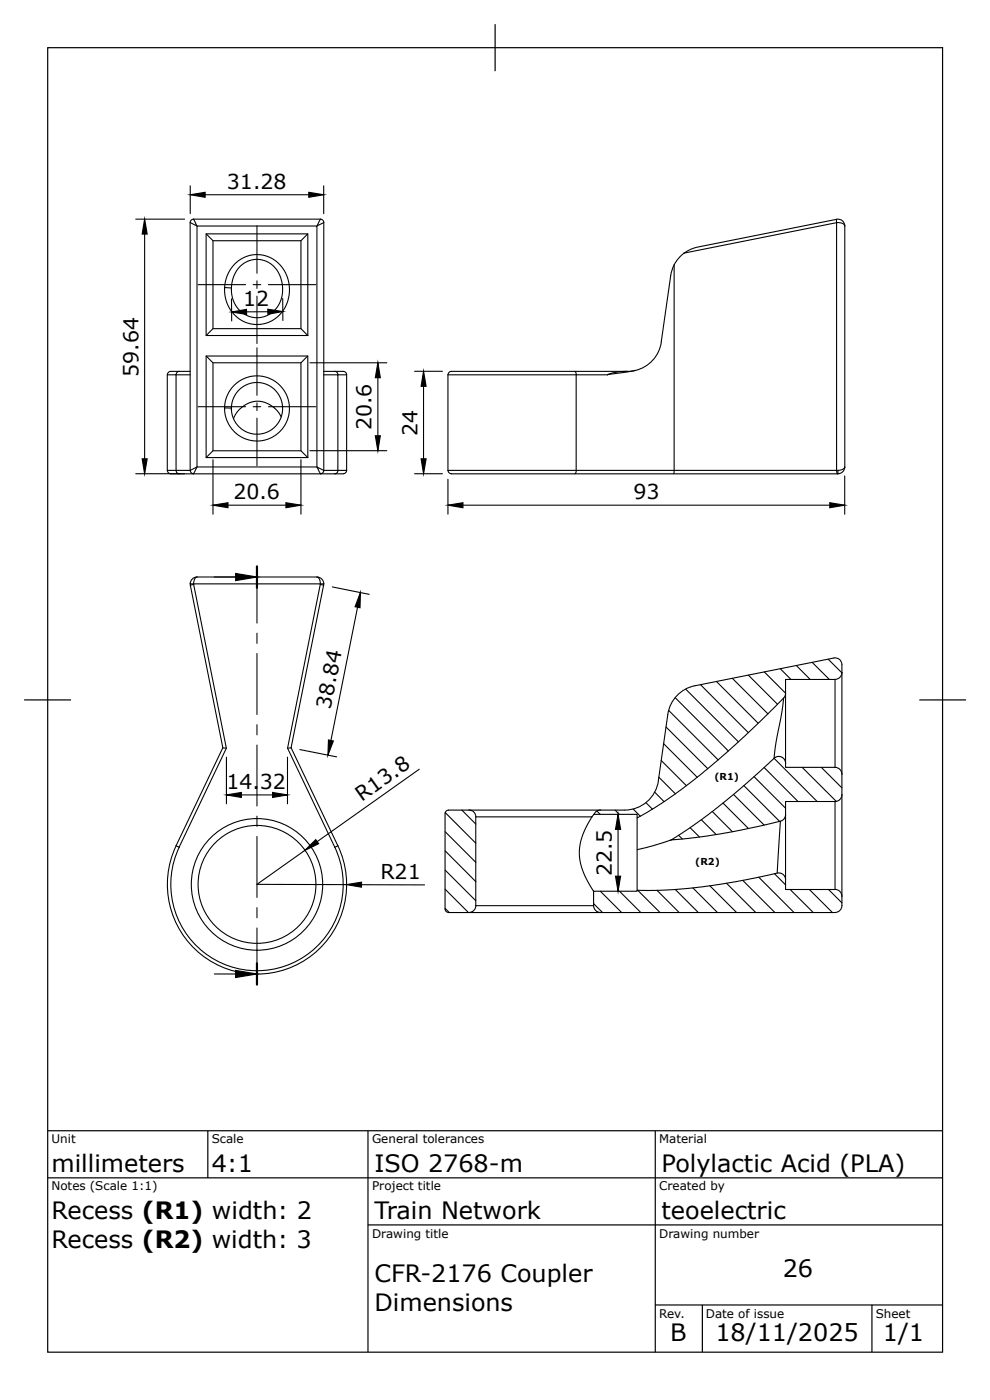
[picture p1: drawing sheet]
<svg xmlns="http://www.w3.org/2000/svg" width="210mm" height="297mm" viewBox="0 0 210 297" stroke-linecap="round" stroke-linejoin="round" font-family="sans-serif">
<g fill="none" stroke="#000" stroke-width=".23">
<path d="M40.4 39.5v5.9M68.7 39.5v5.9M28.8 46.5h10.4M30.7 49.7v47.8M40.4 47.3v52.6M41.1 46.5h26.9l-.7 1.5 1.5-.7M41.1 46.5l.7 1.5-1.4-.7M41.1 46.5a.72 .72 0 0 0-.7 .8M41.8 48h25.5v51.2h-25.5zM43.6 41.4h22M43.8 49.7h21.6v21.6h-21.6zM43.8 49.7l1.4 1.4v18.7l-1.4 1.5"/>
<path d="M49.9 56l1.1-.9 1.1-.6 1.3-.3 1.7-.1 1.5 .3 1.3 .6 1.2 .9 .9 1 .7 1.3 .6 1.5 .2 1.5-.1 1.3-.3 1.3-.6 1.6-.8 1.1-1 1-1.3 .8-1.3 .5-1.2 .1h-1.3l-1-.3-1.4-.6-1.2-.9-.8-.9-.6-.9-.6-1.7-.3-1.5v-1.2l.6-2.5 .6-1.1zM54.6 47.9v10.1M54.6 59.7v1.6M63.9 51.1v18.7M65.4 49.7l-1.5 1.4h-18.7M68 46.5a.72 .72 0 0 1 .8 .8M68.8 47.3v52.6M143.2 56.3v43.6M145.3 53.8l32.3-6.5v52.6M145.3 53.8a7.2 7.2 0 0 0-2.9 4.8l-2 14a7.3 7.3 0 0 1-5.5 6.1M177.6 46.6l-29.7 5.9-1.3 .5-1.3 .8M177.7 46.6a1.44 1.44 0 0 1 1.7 1.4 1.48 1.48 0 0 0-1.7-.7z"/>
<path d="M179.4 48v51.2M37.4 79.6h-1.9v20.3h1.9M37.4 79.6h3M37.4 79.6v20.3M38 78.9a.69 .69 0 0 0-.6 .7M40.4 78.9h-3.2a1.52 1.52 0 0 0-1.6 .4l-.1 .3M42.1 60.5h10M43.8 75.6h21.6v21.6h-21.6zM43.8 75.6l1.4 1.5v18.6l-1.4 1.5M45.2 69.8h18.7l1.5 1.5M45.2 77.1h18.7M47.7 61.1h1.1a.44 .44 0 0 0 .4-.2 .44 .44 0 0 0 0-.4l.6-2.3 .7-1 .7-.8 1.7-1 1.4-.3 1.2 .1 1.2 .4 .9 .5 1 .9 .5 .8 .7 2 .2 2.6-.4 1.4-.3 .8-1.3 1.6-.8 .6-1 .4-1.1 .3h-1l-2-.7-1.6-1.3-1.1-1.9-.3-2.4"/>
<path d="M49.1 61.5v.1M49.2 63.5v4.7M53.8 60.5h1.6M54.6 62.9v10.1M54.6 73.9v10.1M56.9 66.2h-4.6M57 60.5h10.1M60 63.4l.1 4.7M65.4 75.6l-1.5 1.5v18.6l1.5 1.5M65.8 77.1h16.3M68.8 79.6h2.9v20.3M68.8 78.9h2.3"/>
<path d="M71.1 78.9h.9a1.57 1.57 0 0 1 1.5 .4l.1 .3M71.1 78.9a.69 .69 0 0 1 .7 .7M71.7 79.6h1.9v20.3M88 78.9h6M95.8 78.9h37.4M95.9 78.9a.72 .72 0 0 0-.8 .7M122.1 78.9l.2 .3 .1 .4M122.3 79.6l.1 20.3-.2 .6-.1 .1M122.3 79.6h-27.2v20.3M133.2 78.9l-2.2 .1-2 .6M134.9 78.7l-5.9 .9h-6.7M134.9 78.7l-1.7 .2"/>
<path d="M35.5 99.9a.72 .72 0 0 0 .8 .7M37.4 99.9a.69 .69 0 0 0 .6 .7M37.4 99.9h3M40.4 99.9l1.4-.7-.7 1.4M40.4 99.9a.72 .72 0 0 0 .7 .7M42.1 86.4h10M45.2 95.7h18.7M45.2 97.6v11.6M47.7 86.6l1.4 .1 .5-2.2 .7-1.2 .9-.9 1.4-.8 1-.3 1.3-.1 1.9 .5 1.2 .7 .7 .7 1 1.8 .3 1.3v.9l-.1 .8-.5 1.5-1.3 1.6-1.8 1-2.2 .2-1.8-.5-1.7-1.3-1.1-1.7-.4-2M49.1 86.7v.4M53.8 86.4h1.6M54.6 85.6v1.6"/>
<path d="M54.6 88.8v10.1M57 86.4h10.1M59.7 88.5l-1-1.4-1.1-.9-1.3-.7-1.8-.3-1.4 .3-1.4 .7-1.3 1.3-.8 1.4M63.9 97.6v11.6M65.8 95.7h16.3M68.8 99.9a.72 .72 0 0 1-.8 .7M68.8 99.9l-1.5-.7 .7 1.4M68.8 99.9h2.9M71.7 99.9h1.9M71.8 99.9a.69 .69 0 0 1-.7 .7M73.6 99.9a.72 .72 0 0 1-.7 .7M80.2 80.2v12.4"/>
<path d="M89.9 82v15.5M95.1 99.9h48.1M95.1 99.9a.72 .72 0 0 0 .8 .7M143.2 99.9h34.4M143.2 99.9l-.1 .7M177.6 99.9h.3v.7h-82.1M177.7 99.9l.1 .7M179.4 99.2a1.45 1.45 0 0 1-1.5 1.4M179.4 99.2a1.2 1.2 0 0 1-1.5 .7M28.8 100.6h10.4M36.3 100.6h36.6M48.4 107.3h12.3"/>
<path d="M88 100.6h6M95.1 101.8v7.4M98.3 107.3h77.9M179.4 101.1v8.1M40.4 124h27.6M40.4 124v.3M40.4 124.3l6.9 34.5M41.1 124.1l-.7 .2M41.1 124.1l7 34.8-10.1 21-.6-.3M41.8 122.6h25.5M41.8 122.6a1.44 1.44 0 0 0-.7 1.5M41.8 122.6a1.45 1.45 0 0 0-1.4 1.4"/>
<path d="M54.6 124.8v7.5M54.6 134.5v2.2M54.6 138.8v13M67.3 122.6a1.45 1.45 0 0 1 1.5 1.4M67.3 122.6a1.2 1.2 0 0 1 .7 1.4M68 124.1l.7 .2-6.9 34.5M68 124.1l-6.9 34.8M68 124h.8M68 124v.1M68.8 124l-.1 .3M70.6 124.7l7.8 1.5M75.9 129l-5.6 28.3"/>
<path d="M177 139.8l-29.4 5.9M177 139.8a1.45 1.45 0 0 1 1.8 1.4v51.1a1.45 1.45 0 0 1-1.5 1.5h-77.7M48.1 158.9l-.8-.1-9.9 20.8M54.6 153.9v2.2M54.6 158.2v13M61.1 158.9l10 21M61.8 158.8l-.7 .1M61.8 158.8l9.9 20.8-.6 .3M63.7 159.2l7.8 1.6M140.9 158l7.2 7.1M141.4 154.4l8.9 8.9M142 150.9l10.5 10.5"/>
<path d="M143.4 148.2l11.3 11.3M145.6 146.4l11.2 11.2M147.6 145.6a7.3 7.3 0 0 0-5.8 6.1l-2 14.1M148.8 145.4l10.1 10.2M152.1 144.8l8.9 8.8M155.5 144.1l7.6 7.5M158.9 143.4l6.2 6.2M162.3 142.7l4.5 4.5M165.7 142l2.3 2.3M166.4 148.3l-.5 3.6-1.1 5.8-.4 3.4 9.1 9.2M166.8 147.2v14.9M169.1 141.4l2.9 2.9"/>
<path d="M172.5 140.7l3.6 3.6M175.9 140l2.9 2.9M177.3 144.3h-10.5v3.1l-.3 .7-8.2 8.1-6.3 5.6-5.8 4.7-5.5 4-4.9 2.9-.5 .3v-.7h-9.2M177.3 144.3v18.7M178.8 142.8a1.45 1.45 0 0 1-1.5 1.5M38.1 179.9a18.3 18.3 0 0 0 16.5 26.3 18.3 18.3 0 0 0 16.5-26.3M48.1 160.8v9.9M51.2 168.8h6.7M54.6 173.3v2.2M54.6 177.7v12.9M61 160.8v9.9M71.8 179.6a19 19 0 0 1-17.2 27.3 19 19 0 0 1-17.2-27.3"/>
<path d="M89 163.4l-21.6 15.4M94.5 172.8v20.3M94.5 176.6l6.5 6.6M94.5 172.6l6.5 6.5M98.1 172.1l2.9 2.9M99.6 172.1h-4.4a.72 .72 0 0 0-.7 .7M99.6 172a1.45 1.45 0 0 1 1.4 1.5M101 173.5h24.7M101 173.5v18.9M125.7 173.5l-1.4 2.5-.7 1.9-.5 1.8-.1 1.9 .3 1.9 .6 1.9 2.1 3.9M126.1 173l-.4 .5M126.8 172.3l.6 .7"/>
<path d="M127.5 172l-.7 .2-.6 .7M130.6 172.1l.9 .9M131.2 176.1v10M134.4 171.8l1.6 1.6M135.3 173.7v6.8M137.2 170.5l1.4 1.4M139 168.2l2 2.1M139.8 165.8a7.3 7.3 0 0 1-7.2 6.3h-33M139.9 165.1l3.5 3.5M140.4 161.5l5.4 5.4M142.5 178.4l-6.4 1.9a.67 .67 0 0 0-.8 .4v8.4M144.1 177.4l.8 .8"/>
<path d="M146.5 175.8l2 2M148.9 174.1l3.2 3.2M151.3 172.4l4.2 4.3M153.5 170.6l5.4 5.4M155.8 168.7l6.5 6.5M158 166.9l7.5 7.6M160.1 165l6.7 6.7M162.3 163l7.2 7.3M165.7 174.4l-.7 11M166.8 173v13.9M170.4 163l7.2 7.2M174.4 163l4.4 4.3"/>
<path d="M177.3 170.2v18.7h-10.5l-.1-2.6-.6-.7-.7-.2-9.1 1.9-10.2 1.4-6.1 .4h-4.7v.2h-9.3v3.1M177.3 163h-10.5v-1.1l-.3-.7-.9-.5-.8 .1-7.6 6.7-4.9 4-5 3.8-4.8 3.1 5.2-.5 5.8-.9 7.6-1.5 4.8-1.1 .6-.4 .3-.7v-3.1h10.5M177.3 163a1.45 1.45 0 0 1 1.5 1.4M178.8 168.8a1.45 1.45 0 0 1-1.5 1.4M54.6 192.8v2.1M54.6 197.1v7.5M64.8 180.6l-10.2 7.2 19 .1M76.8 187.9h13.4M94.5 180.7l6.5 6.6M94.5 184.8l6.5 6.5M94.5 188.9l5 4.9M94.5 192.9l.9 .9"/>
<path d="M94.5 193.1a.72 .72 0 0 0 .7 .7h4.4M101 192.4h25M101 192.3a1.45 1.45 0 0 1-1.4 1.5M126 191.9l1.9 1.9M126 192.3a1.45 1.45 0 0 0 1.5 1.5M127.5 189.3l4.5 4.5M131.6 189.3l4.5 4.5M135.4 189.1l4.8 4.7M139.5 189.1l4.7 4.7M143.4 188.9l4.9 4.9M147.1 188.6l5.3 5.2M150.7 188.1l5.7 5.7"/>
<path d="M154.3 187.6l6.2 6.2M157.7 187l6.9 6.8M161.1 186.3l7.5 7.5M164.5 185.6l2.3 2.3M167.8 188.9l4.9 4.9M171.9 188.9l4.9 4.9M175.9 188.9l2.9 2.9M177.3 188.9a1.45 1.45 0 0 1 1.5 1.5M45.5 206.9h4.5"/>
<circle cx="54.6" cy="86.8" r="6.9"/>
<circle cx="54.6" cy="187.8" r="12.5"/>
<circle cx="54.6" cy="187.9" r="14"/>
</g>
<g fill="#000">
<path d="M30.7 46.5l.5 3.2h-1zM40.4 41.4l3.2-.6v1.1zM65.6 40.8l3.1 .6-3.1 .5zM49.2 66.3l3.1-.6 .1 1.1zM56.9 65.7l3.1 .5-3.1 .5zM30.2 97.5h1l-.5 3.1zM80.2 77.1l.6 3.1h-1.1zM79.7 92.6h1.1l-.6 3.1zM89.9 78.9l.6 3.1h-1.1zM89.4 97.5h1.1l-.6 3.1zM45.2 107.3l3.2-.5v1zM60.7 106.8l3.2 .5-3.2 .5z"/>
<path d="M95.1 107.3l3.2-.5v1zM176.2 106.8l3.2 .5-3.2 .5zM50 121.8l4.6 .8-4.6 .7zM76.5 125.9l-.1 3.2-1-.2zM69.8 157.2l1 .2-1.2 3zM48.1 168.8l3.1-.5v1.1zM57.9 168.3l3.1 .5-3.1 .6zM64.8 180.6l2.2-2.3 .7 .9zM131.2 173l.6 3.1h-1.1zM73.6 187.9l3.2-.5v1zM130.7 186.1h1.1l-.6 3.2zM50 206.1l4.6 .8-4.6 .7z"/>
</g>
<g fill="none" stroke="#000" stroke-width=".24">
<path d="M30.7 46.5l.5 3.2h-1zM40.4 41.4l3.2-.6v1.1zM65.6 40.8l3.1 .6-3.1 .5zM49.2 66.3l3.1-.6 .1 1.1zM56.9 65.7l3.1 .5-3.1 .5zM80.2 77.1l.6 3.1h-1.1zM89.9 78.9l.6 3.1h-1.1zM30.2 97.5h1l-.5 3.1zM79.7 92.6h1.1l-.6 3.1zM89.4 97.5h1.1l-.6 3.1zM45.2 107.3l3.2-.5v1zM60.7 106.8l3.2 .5-3.2 .5z"/>
<path d="M95.1 107.3l3.2-.5v1zM176.2 106.8l3.2 .5-3.2 .5zM50 121.8l4.6 .8-4.6 .7zM76.5 125.9l-.1 3.2-1-.2zM69.8 157.2l1 .2-1.2 3zM48.1 168.8l3.1-.5v1.1zM57.9 168.3l3.1 .5-3.1 .6zM131.2 173l.6 3.1h-1.1zM64.8 180.6l2.2-2.3 .7 .9zM73.6 187.9l3.2-.5v1zM130.7 186.1h1.1l-.6 3.2zM50 206.1l4.6 .8-4.6 .7z"/>
</g>
<path d="M54.6 120.3v4.5M54.6 204.6v4.5" fill="none" stroke="#000" stroke-width=".46"/>
<g fill="none" stroke="#000" stroke-width=".25">
<path d="M10.1 10.1h190.1v277.1h-190.1zM105.1 5.1v10M5.1 148.7h10M205.1 148.7h-9.9M10.1 240.2h190.1M10.1 250.2h190.1M44.1 240.2v10M78.1 240.2v47M139.1 240.2v47M78.1 260.2h122.1M139.1 277.2h61.1M149.1 277.2v10"/>
<path d="M185.2 277.2v10"/>
</g>
<g font-size="5.1">
<text x="10.9" y="249">millimeters</text>
<text x="45" y="249">4:1</text>
<text x="79.5" y="249">ISO 2768-m</text>
<text x="140.5" y="249">Polylactic Acid (PLA)</text>
<text x="10.9" y="258.9">Recess (R1) width: 2</text>
<text x="79.5" y="258.9">Train Network</text>
<text x="140.5" y="258.9">teoelectric</text>
<text x="10.9" y="265">Recess (R2) width: 3</text>
<text x="79.5" y="272.3">CFR-2176 Coupler</text>
<text x="166.2" y="271.3">26</text>
<text x="79.5" y="278.4">Dimensions</text>
<text x="142.3" y="284.8">B</text>
<text x="151.9" y="284.8">18/11/2025</text>
<text x="187.5" y="284.8">1/1</text>
</g>
<g font-size="4.4">
<text x="48.2" y="40">31.28</text>
<text x="51.6" y="65">12</text>
<text x="29.4" y="80" transform="rotate(-90 29.4 80)">59.64</text>
<text x="78.9" y="91.4" transform="rotate(-90 78.9 91.4)">20.6</text>
<text x="88.7" y="92.6" transform="rotate(-90 88.7 92.6)">24</text>
<text x="49.6" y="106">20.6</text>
<text x="134.5" y="106">93</text>
<text x="70.2" y="150.7" transform="rotate(-79 70.2 150.7)">38.84</text>
<text x="48.1" y="167.5">14.</text>
<text x="55.2" y="167.5">32</text>
<text x="76.9" y="170.4" transform="rotate(-35 76.9 170.4)">R13.8</text>
<text x="80.8" y="186.6">R21</text>
<text x="129.9" y="186.1" transform="rotate(-90 129.9 186.1)">22.5</text>
</g>
<g font-size="2.5">
<text x="10.9" y="242.9">Unit</text>
<text x="45" y="242.9">Scale</text>
<text x="79" y="242.9">General tolerances</text>
<text x="140" y="242.9">Material</text>
<text x="10.9" y="252.8">Notes (Scale 1:1)</text>
<text x="79" y="252.8">Project title</text>
<text x="140" y="252.8">Created by</text>
<text x="79" y="262.9">Drawing title</text>
<text x="140" y="262.9">Drawing number</text>
<text x="140" y="280">Rev.</text>
<text x="149.9" y="280">Date of issue</text>
<text x="186" y="280">Sheet</text>
</g>
<g font-size="2">
<text x="151.7" y="165.6">(R1)</text>
<text x="147.6" y="183.7">(R2)</text>
</g>
</svg>
